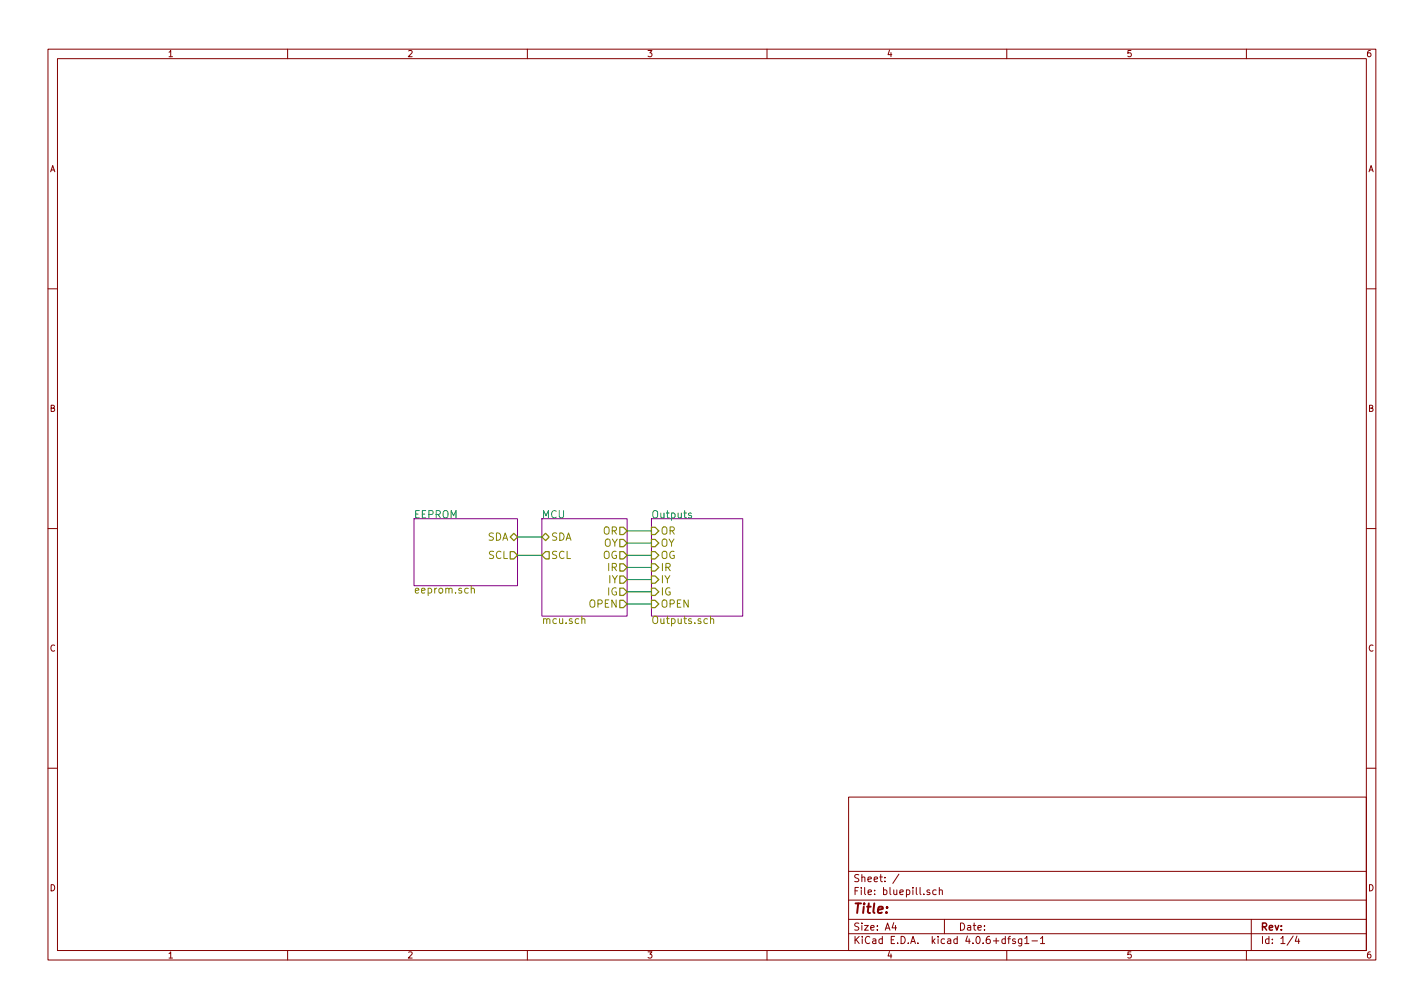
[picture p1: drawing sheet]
EESchema Schematic File Version 2
LIBS:power
LIBS:device
LIBS:switches
LIBS:relays
LIBS:motors
LIBS:transistors
LIBS:conn
LIBS:linear
LIBS:regul
LIBS:74xx
LIBS:cmos4000
LIBS:adc-dac
LIBS:memory
LIBS:xilinx
LIBS:microcontrollers
LIBS:dsp
LIBS:microchip
LIBS:analog_switches
LIBS:motorola
LIBS:texas
LIBS:intel
LIBS:audio
LIBS:interface
LIBS:digital-audio
LIBS:philips
LIBS:display
LIBS:cypress
LIBS:siliconi
LIBS:opto
LIBS:atmel
LIBS:contrib
LIBS:valves
LIBS:bluepill
LIBS:Connector
LIBS:bluepill-cache
EELAYER 25 0
EELAYER END
$Descr A4 11693 8268
encoding utf-8
Sheet 1 4
Title ""
Date ""
Rev ""
Comp ""
Comment1 ""
Comment2 ""
Comment3 ""
Comment4 ""
$EndDescr
$Sheet
S 3400 4250 850  550 
U 5A5F2F18
F0 "EEPROM" 60
F1 "eeprom.sch" 60
F2 "SCL" O R 4250 4550 60 
F3 "SDA" B R 4250 4400 60 
$EndSheet
$Sheet
S 4450 4250 700  800 
U 5A5F2F24
F0 "MCU" 60
F1 "mcu.sch" 60
F2 "SDA" B L 4450 4400 60 
F3 "SCL" O L 4450 4550 60 
F4 "IG" O R 5150 4850 60 
F5 "IY" O R 5150 4750 60 
F6 "IR" O R 5150 4650 60 
F7 "OG" O R 5150 4550 60 
F8 "OY" O R 5150 4450 60 
F9 "OR" O R 5150 4350 60 
F10 "OPEN" O R 5150 4950 60 
$EndSheet
Wire Wire Line
	4250 4400 4450 4400
Wire Wire Line
	4250 4550 4450 4550
$Sheet
S 5350 4250 750  800 
U 5A5F710E
F0 "Outputs" 60
F1 "Outputs.sch" 60
F2 "IG" I L 5350 4850 60 
F3 "IY" I L 5350 4750 60 
F4 "IR" I L 5350 4650 60 
F5 "OG" I L 5350 4550 60 
F6 "OY" I L 5350 4450 60 
F7 "OR" I L 5350 4350 60 
F8 "OPEN" I L 5350 4950 60 
$EndSheet
Wire Wire Line
	5150 4350 5350 4350
Wire Wire Line
	5150 4450 5350 4450
Wire Wire Line
	5150 4550 5350 4550
Wire Wire Line
	5150 4650 5350 4650
Wire Wire Line
	5150 4750 5350 4750
Wire Wire Line
	5150 4850 5350 4850
Wire Wire Line
	5150 4950 5350 4950
$EndSCHEMATC
